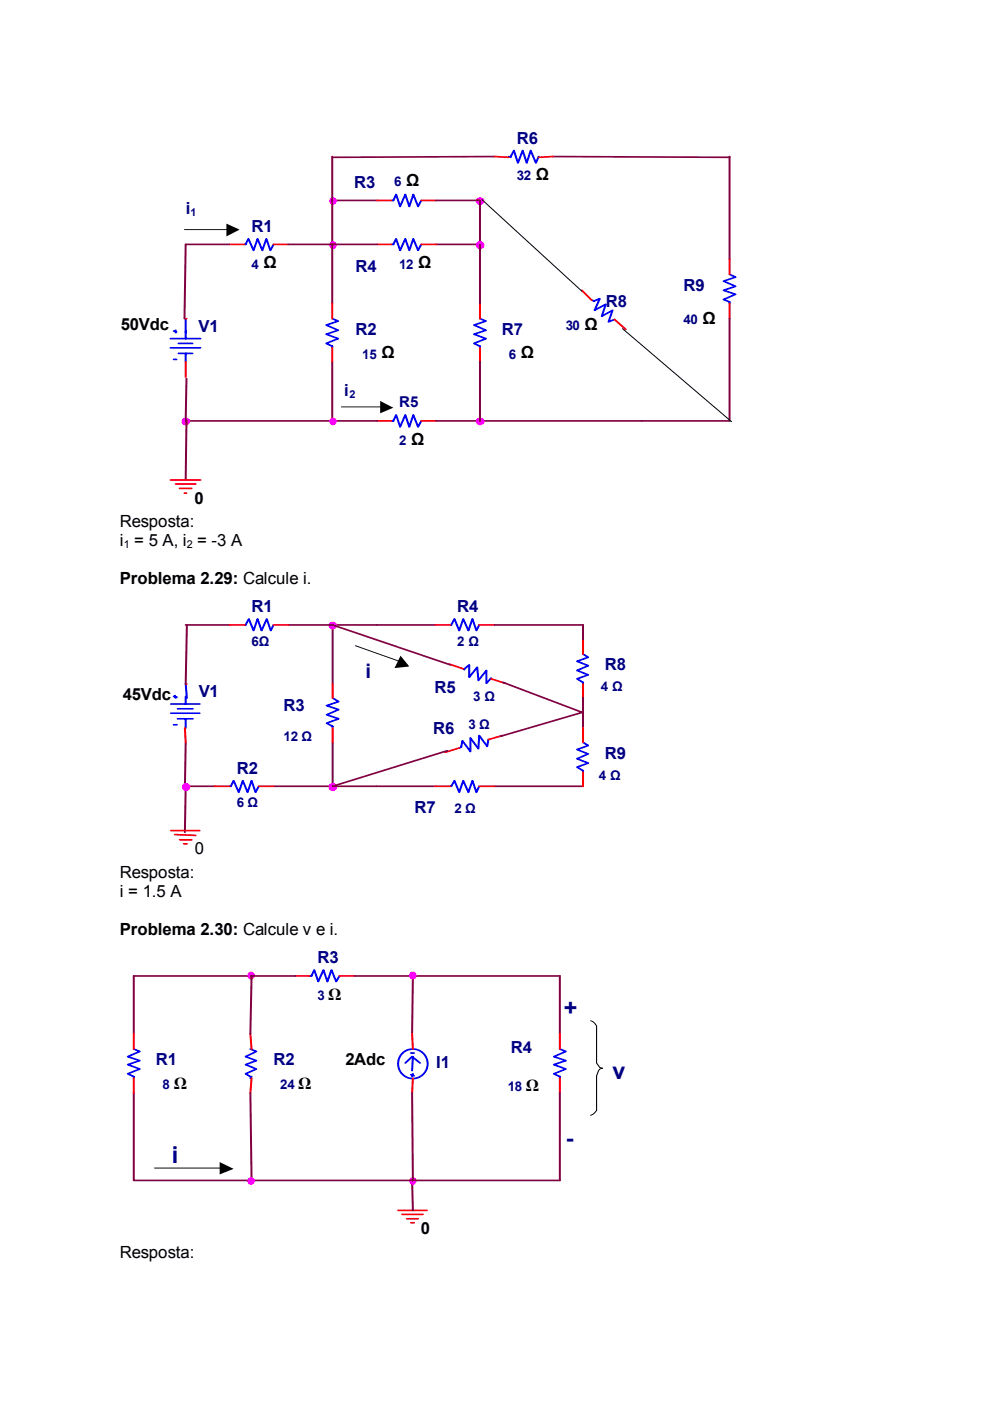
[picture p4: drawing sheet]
<svg xmlns="http://www.w3.org/2000/svg" width="210mm" height="297mm" viewBox="0 0 210 297" stroke-linecap="round" stroke-linejoin="round" font-family="sans-serif">
<g fill="none" stroke="#800040" stroke-width=".39">
<path d="M70.4 33.2v31.1M104.9 33.2l-34.5 .2M117.2 33.2l37.5 .2M154.7 33.2v21.8M48.7 51.8h-9.3l-.3 15.8M61.1 51.8h18.9M70.4 42.5h9.6M92.5 42.5h9.3v21.8M92.5 51.8h9.3M70.4 76.7v12.5M101.8 76.7v12.5M154.7 67.6v21.6h-62.2"/>
<path d="M39.5 80.3l-.1 8.9h40.6M39.5 89.1l-.1 12.7M39.4 132.5h9.3M39.6 132.5l-.2 12.5M61.2 132.5h31.1M104.8 132.5h18.8v3.1M39.4 157.4l-.2 9.8M70.5 157.4v9.3l24.3-7.5M95.5 141l-25-8.5v12.5M106.7 144.7l16.7 6.3-17.3 5.1M123.6 148v6.3M45.6 166.7h-6.2l-.2 9.7"/>
<path d="M58 166.7h34.3M104.8 166.7h18.8M53.3 206.9l-.2 12.3M62.7 206.9h-34.3v12.3M75.1 206.9h43.6v12.3M87.5 206.9l-.1 12.3M28.4 231.7v18.6h90.3v-18.6M53.1 231.7l.2 18.6M87.4 231.7l.1 18.6M87.4 250.3l.1 6.3"/>
</g>
<g fill="#f0f" stroke="#f0f" stroke-width=".39">
<circle cx="39.4" cy="89.4" r=".7"/>
<circle cx="70.6" cy="42.6" r=".61"/>
<circle cx="70.6" cy="52" r=".63"/>
<circle cx="101.8" cy="42.6" r=".7"/>
<circle cx="101.8" cy="52" r=".71"/>
<circle cx="101.8" cy="89.4" r=".7"/>
<circle cx="70.6" cy="89.3" r=".61"/>
<circle cx="70.6" cy="132.6" r=".7"/>
<circle cx="39.4" cy="166.9" r=".68"/>
<circle cx="70.6" cy="166.9" r=".71"/>
<circle cx="53.2" cy="206.8" r=".63"/>
<circle cx="87.5" cy="250.4" r=".61"/>
<circle cx="53.2" cy="250.4" r=".61"/>
<circle cx="87.5" cy="206.8" r=".63"/>
</g>
<g fill="none" stroke="#00f" stroke-width=".39">
<path d="M107.9 33.2l.4 .2M108.3 33.2l.7-1.3 .8 2.6 1-2.6 .9 2.6 .8-2.6 1.1 2.6 .6-1.3M51.8 51.8h.3l.6-1.2 1.1 2.5 .8-2.5 1 2.5 .9-2.5 .8 2.5 .7-1.3M83 51.8h.4l.6-1.2 .8 2.5 1.1-2.5 .9 2.5 .8-2.5 1 2.5 .7-1.3M83 42.5h.4l.6-1.3 .8 2.6 1.1-2.6 .9 2.6 .8-2.6 1 2.6 .7-1.3M154.7 58.2l1.3 .6-2.6 .8 2.6 1.1-2.6 .9 2.6 .8-2.6 1.1 1.3 .5v.3M36.2 73.7h6.3M36.2 71.8h6.3M36.8 70.2l.6 .2M36.8 76.2h.6M37.3 70v.5M37.8 72.8h3"/>
<path d="M37.8 74.9h3M39.4 67.6v4.2M39.4 74.9v1.8M70.4 67.6l1.3 .5-2.5 .8 2.5 1.1-2.5 .9 2.5 .9-2.5 1 1.2 .6v.3M101.8 67.6l1.2 .5-2.5 .8 2.5 1.1-2.5 .9 2.5 .9-2.5 1 1.3 .6v.3M125.6 63.7l.3 .1 1.3-.5-1.1 2.5 2.3-1.3-.8 2.6 2.3-1.3-.9 2.4 1.3-.5M83 89.2h.4l.6-1.2 .8 2.5 1.1-2.5 .9 2.5 .8-2.5 1 2.5 .7-1.3M51.9 132.5h.2l.6-1.3 1.1 2.5 .8-2.5 .9 2.5 1.1-2.5 .8 2.5 .6-1.2M95.5 132.5h.2l.7-1.3 1 2.5 .8-2.5 1.1 2.5 .9-2.5 .8 2.5 .6-1.2M123.6 138.7l1.1 .7-2.4 .8 2.4 .9-2.4 1.1 2.4 .9-2.4 .8 1.3 .8v.3M36.2 151.2h6.1M36.2 149.3h6.1"/>
<path d="M36.8 147.7l.7 .1M36.8 153.7h.7M37.1 147.5l.2 .5M37.7 150.3h3.2M37.7 152.4h3.2M39.4 147.7v1.6M39.4 152.4v1.9M39.4 145l.2 3M70.5 148l1.3 .8-2.5 .8 2.5 .9-2.5 1.1 2.5 .8-2.5 .9 1.2 .7v.3M98.2 141.8l.3 .2M98.5 141.8l1-.8v2.6l1.7-2.1 .2 2.6M103.5 156.8l-.2 1.4-1.7-2.2-.2 2.7-1.7-2.2v2.8l-1.7-2.2-.2 1.3-.4 .2"/>
<path d="M104.1 143.8l-1 1.1v-2.7l-1.7 2.1M123.6 157.4l1.1 .7-2.4 .8 2.4 .9-2.4 1.1 2.4 .9-2.4 .8 1.3 .8v.3M48.7 166.7h.2l.6-1.2 1.1 2.5 .9-2.5 1 2.5 .8-2.5 .9 2.5 .7-1.3M95.5 166.7h.2l.7-1.2 1 2.5 .8-2.5 1.1 2.5 .9-2.5 .8 2.5 .6-1.3M65.6 206.9h.4l.6-1.2 .9 2.4 1.1-2.4 .8 2.4 .9-2.4 1 2.4 .7-1.2M28.4 222.4l1.2 .5-2.5 1.1 2.5 .9-2.5 .8 2.5 1-2.5 1 1.3 .6v.3M53.1 222.4l1.3 .5-2.3 1.1 2.3 .9-2.3 .8 2.3 1-2.3 1 1 .6M53.3 228.3l-.2 .3M85.9 225.4l1.5-1.4 1.7 1.4M87.1 223.3h.7M87.1 227.8l.7 .3M87.5 224l-.1 3"/>
<path d="M87.5 227.7l-.1 .6M118.7 222.4l1.3 .5-2.6 1.1 2.6 .9-2.6 .8 2.6 1-2.6 1 1.3 .6v.3"/>
<circle cx="87.5" cy="225.5" r="3.1"/>
</g>
<g fill="none" stroke="#f00" stroke-width=".39">
<path d="M104.9 33.2l3 .2M117.2 33.2l-3 .2M48.7 51.8h3.1M58 51.8h3.1M80 51.8h3M80 42.5h3M89.3 51.8h3.2M89.3 42.5h3.2M154.7 55v3.2M39.4 67.6h.1M39.4 76.7v3.2M70.4 64.3v3.3"/>
<path d="M70.4 73.7v3M101.8 64.3v3.3M101.8 73.7v3M123.4 61.6l2.1 2.1M130.3 67.7l2.4 2.1M154.7 64.3v3.3M80 89.2h3M89.3 89.2h3.2M36.2 101.8h6.3M37.3 102.6h4.2M38.1 103.5h2.5M39.1 104.6h.4"/>
<path d="M48.7 132.5h3.2M58 132.5h3.2M92.3 132.5h3.2M101.6 132.5h3.2M123.6 135.6v3.1M39.2 154.3l.2 3.1M39.4 145h.1M70.5 145v3M70.5 154.3v3.1M95.3 140.8l2.9 1M97.4 158.6l-3 .9M104.1 143.9l3 1"/>
<path d="M106.5 156l-3 .8M123.6 145v3M123.6 154.3v3.1M36.2 176.1h6.1M37.1 177l4.4 .1M38.1 178.1h2.5M38.9 178.9h.7M45.6 166.7h3.1M54.9 166.7h3.1M92.3 166.7h3.2M101.6 166.7h3.2M123.6 163.7v3"/>
<path d="M28.4 219.2v3.2M53.1 219.2l.2 3.2M62.7 206.9h2.9M72 206.9h3.1M87.4 219.2l.1 3.2M118.7 219.2v3.2M28.4 228.6v3.1M53.3 228.6l-.2 3.1M87.5 228.6l-.1 3.1M118.7 228.6v3.1M84.4 256.6h6.1M85.3 257.5h4.4"/>
<path d="M86.3 258.4h2.3M87.1 259.2h.7"/>
</g>
<path d="M39.1 48.7h9.3M102.2 42.3l21.2 19.4M132 69.7l23.1 19.7M72.4 86.3h8.6M75.4 136.9l9.3 3.3M125.2 216.4l.9 .5 .4 .6v7.9l.7 .9 .6 .2-.6 .2-.7 1.4v7.4l-.4 .5-.9 .5M32.8 247.6h14.2" fill="none" stroke="#000" stroke-width=".21"/>
<path d="M48 47.4l2.8 1.3-2.8 1.4zM80.6 85l2.8 1.4-2.8 1.2zM84.9 139l1.9 2.3-3.1 .3zM46.6 246.4l2.9 1.4-2.9 1.2z" fill="#000"/>
<g font-size="4.9" fill="#000080">
<text x="119.5" y="215.5">+</text>
<text x="129.9" y="228.9">v</text>
<text x="120" y="243.1">-</text>
<text x="36.4" y="246.6">i</text>
</g>
<text font-size="4.2" fill="#000080" x="77.5" y="143.7">i</text>
<g font-size="3.6">
<text x="25.4" y="111.7">Resposta:</text>
<text x="25.4" y="115.7">i = 5 A, i = -3 A</text>
<text x="25.4" y="123.8">Problema 2.29: Calcule i.</text>
<text x="25.4" y="186.2">Resposta:</text>
<text x="25.4" y="190.2">i = 1.5 A</text>
<text x="25.4" y="198.3">Problema 2.30: Calcule v e i.</text>
<text x="25.4" y="266.7">Resposta:</text>
</g>
<g font-size="3.5" fill="#000080">
<text x="109.6" y="30.5">R6</text>
<text x="75.1" y="39.8">R3</text>
<text x="39.4" y="45.3">i</text>
<text x="53.3" y="49.2">R1</text>
<text x="75.4" y="57.7">R4</text>
<text x="128.4" y="65">R8</text>
<text x="144.9" y="61.7">R9</text>
<text x="42.1" y="70.4">V1</text>
<text x="75.4" y="71">R2</text>
<text x="106.4" y="71">R7</text>
<text x="73" y="83.9">i</text>
<text x="53.3" y="129.8">R1</text>
<text x="96.9" y="129.8">R4</text>
<text x="128.3" y="142.2">R8</text>
<text x="42.2" y="147.8">V1</text>
<text x="92.1" y="146.9">R5</text>
<text x="60.1" y="150.8">R3</text>
<text x="91.9" y="155.7">R6</text>
<text x="128.3" y="160.9">R9</text>
<text x="50.2" y="164">R2</text>
<text x="87.9" y="172.5">R7</text>
<text x="67.3" y="204.2">R3</text>
<text x="33" y="225.9">R1</text>
<text x="58" y="225.9">R2</text>
<text x="92.5" y="226.4">I1</text>
<text x="108.3" y="223.3">R4</text>
</g>
<g font-size="3.5">
<text x="86.1" y="39.5">Ω</text>
<text x="113.6" y="38.3">Ω</text>
<text x="55.9" y="56.9">Ω</text>
<text x="88.6" y="56.9">Ω</text>
<text x="25.7" y="69.9">50Vdc</text>
<text x="124" y="69.9">Ω</text>
<text x="148.9" y="68.7">Ω</text>
<text x="80.9" y="75.9">Ω</text>
<text x="110.4" y="75.9">Ω</text>
<text x="87.2" y="94.3">Ω</text>
<text x="41.2" y="106.8">0</text>
<text x="26.1" y="148.5">45Vdc</text>
<text x="41.3" y="181.1">0</text>
<text x="69.6" y="211.9">Ω</text>
<text x="73.2" y="225.9">2Adc</text>
<text x="36.8" y="230.8">Ω</text>
<text x="63.2" y="230.8">Ω</text>
<text x="111.5" y="231.4">Ω</text>
<text x="89.2" y="261.5">0</text>
</g>
<text font-size="3.2" fill="#000080" x="84.7" y="86.3">R5</text>
<g font-size="2.8" fill="#000080">
<text x="83.6" y="39.5">6</text>
<text x="109.6" y="38.3">32</text>
<text x="53.3" y="57">4</text>
<text x="84.7" y="57">12</text>
<text x="120" y="70">30</text>
<text x="144.9" y="68.7">40</text>
<text x="76.8" y="76">15</text>
<text x="107.9" y="76">6</text>
<text x="84.7" y="94.3">2</text>
<text x="53.3" y="136.9">6Ω</text>
<text x="96.9" y="136.9">2 Ω</text>
<text x="100.3" y="148.7">3 Ω</text>
<text x="127.4" y="146.6">4 Ω</text>
<text x="99.3" y="154.5">3 Ω</text>
<text x="60.1" y="157.1">12 Ω</text>
<text x="127" y="165.3">4 Ω</text>
<text x="50.2" y="171.1">6 Ω</text>
<text x="96.4" y="172.4">2 Ω</text>
<text x="67.3" y="212">3</text>
<text x="34.5" y="230.9">8</text>
<text x="59.4" y="230.9">24</text>
<text x="107.7" y="231.4">18</text>
</g>
<g font-size="2.3" fill="#000080">
<text x="40.4" y="45.7">1</text>
<text x="74.1" y="84.3">2</text>
</g>
<g font-size="2.3">
<text x="26.2" y="116.2">1</text>
<text x="39.6" y="116.2">2</text>
</g>
</svg>
